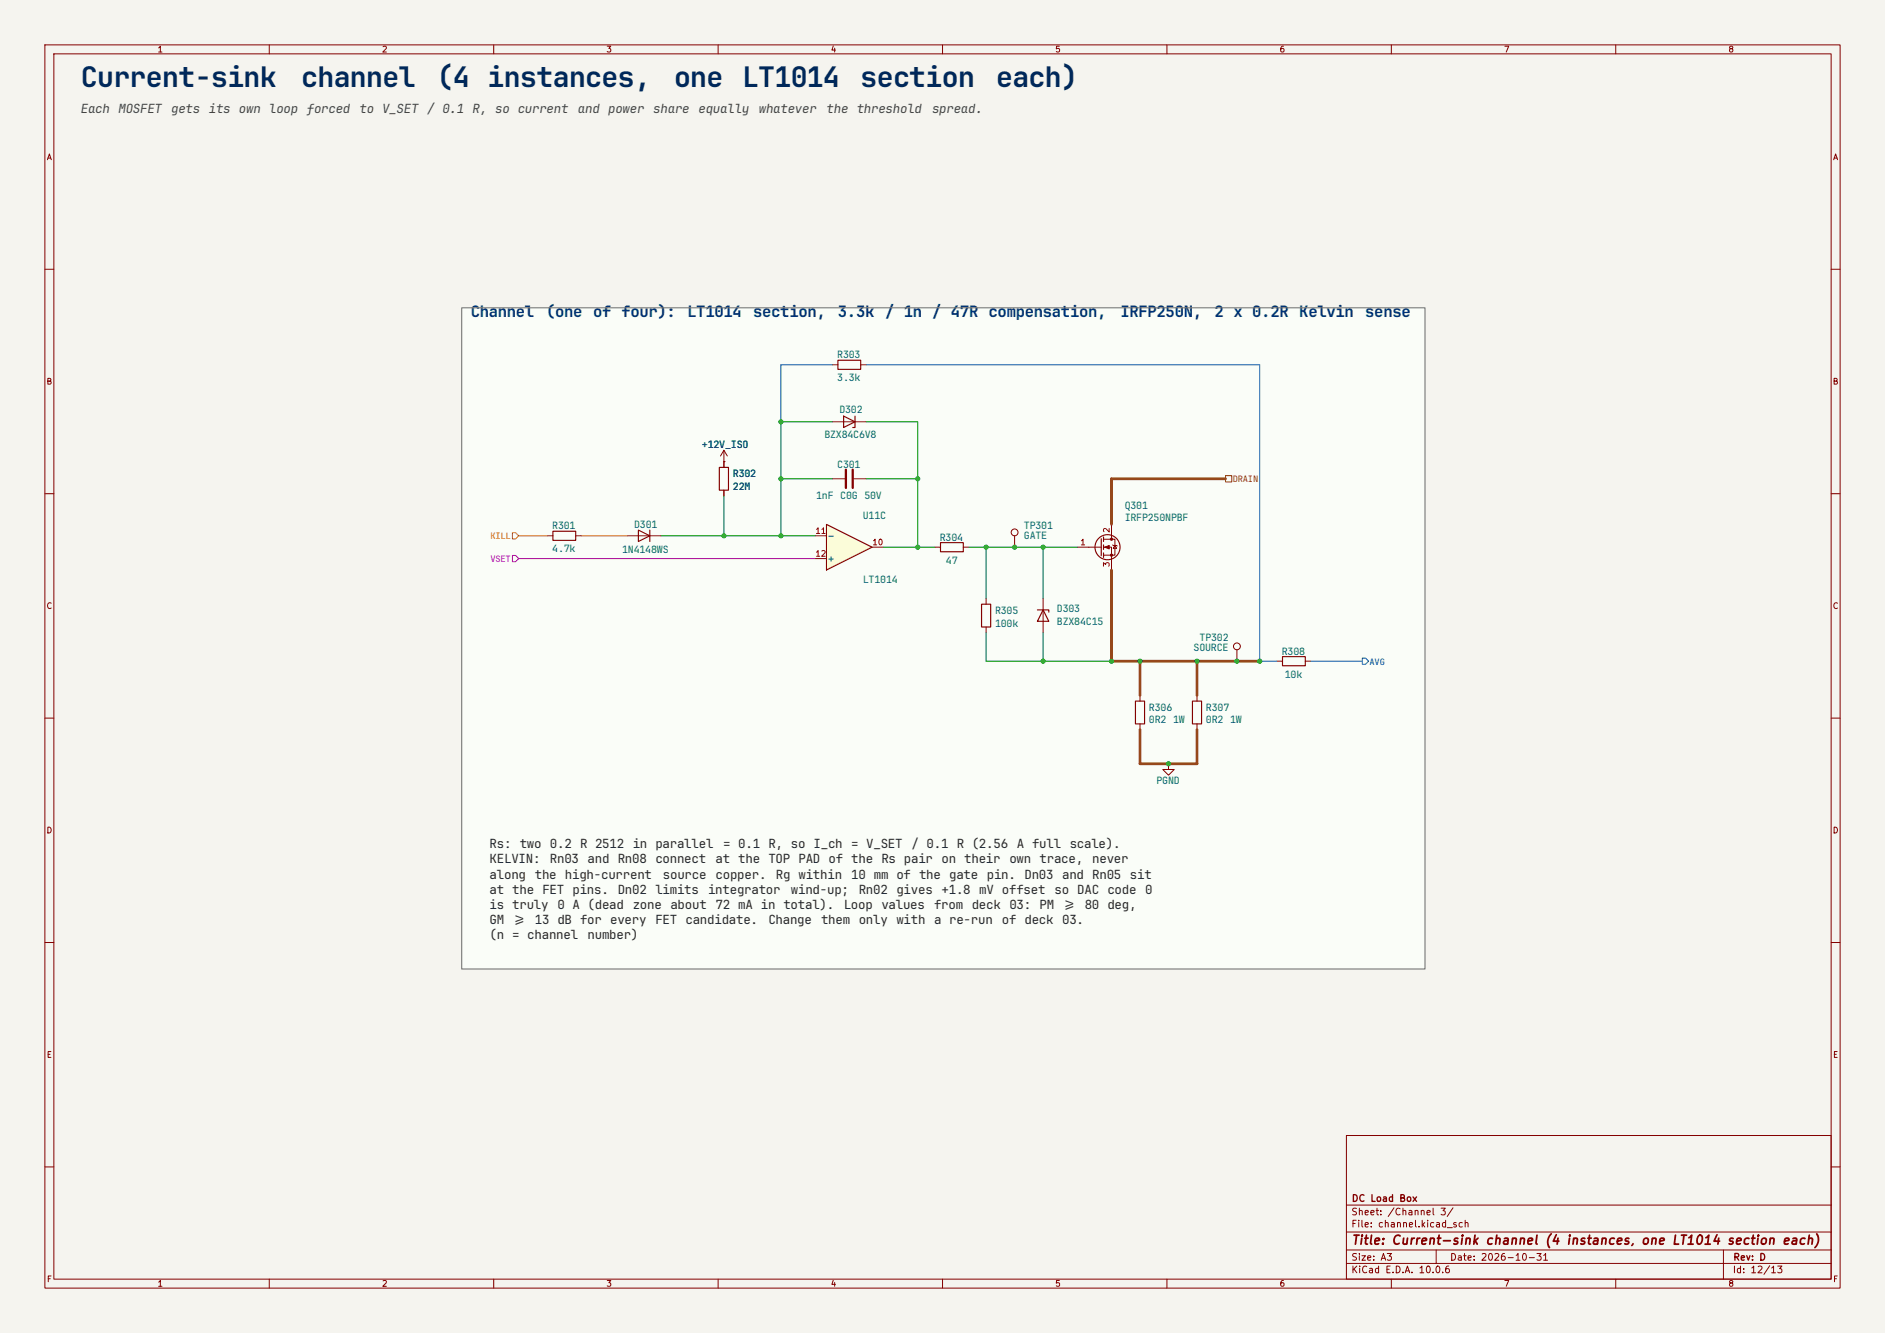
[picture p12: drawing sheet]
<svg xmlns="http://www.w3.org/2000/svg" width="420mm" height="297mm" viewBox="0 0 420 297" stroke-linecap="round" stroke-linejoin="round" font-family="sans-serif">
<path d="M0 0h420v297h-420z" fill="#f5f4ef" stroke="#f5f4ef" stroke-width=".22"/>
<g fill="none" stroke="#840000" stroke-width=".22">
<path d="M10 10h400v277h-400zM12 12h396v273h-396zM60 10v2M110 10v2M160 10v2M210 10v2M260 10v2M310 10v2M360 10v2M10 60h2M408 60h2M10 110h2"/>
<path d="M408 110h2M10 160h2M408 160h2M10 210h2M408 210h2M300 253h108v32h-108zM10 260h2M300 278.5h108M300 274.5h108M300 268.5h108M320 278.5v3M384 278.5v6.5"/>
<path d="M408 260h2M60 285v2M110 285v2M160 285v2M210 285v2M260 285v2M300 281.5h108M310 285v2M360 285v2"/>
</g>
<path d="M102.9 68.6h214.6v147.3h-214.6z" fill="#fafdf8"/>
<path d="M184.1 116.8l10.2 5.1-10.2 5.1z" fill="#ffffc2"/>
<g fill="none" stroke="#840000" stroke-width=".25">
<path d="M186.7 80.3h5.1v2h-5.1zM188 92.7l2.5 1.3-2.5 1.3zM190.5 92.7v2.6h-.5M123.2 118.4h5.1v2h-5.1zM142.2 118.1l2.6 1.3-2.6 1.3zM144.8 118.1v2.6M160.3 104.1h2v5.1h-2zM184.1 116.8l10.2 5.1-10.2 5.1zM245.9 119.6v1.1M209.5 120.9h5.1v2h-5.1zM218.7 134.6h2v5.1h-2zM231.1 135.9h2.6v.5"/>
<path d="M232.4 135.9l1.3 2.5h-2.6zM245.4 120v3.8M245.9 121.4v1M245.9 123.2v1M253 156.2h2v5.1h-2zM265.7 156.2h2v5.1h-2zM285.7 146.3h5.1v2h-5.1z"/>
<circle cx="246.8" cy="121.9" r="2.79"/>
</g>
<g fill="none" stroke="#840000" stroke-width=".22">
<path d="M185.4 94h7.6M185.4 81.3h1.3M191.8 81.3h1.2M121.9 119.4h1.3M128.3 119.4h1.2M139.7 119.4h7.6M161.3 102.9h.1M161.3 100.3l-.8 1.3M161.3 100.3l.8 1.3M161.3 100.3v3.8M161.3 109.2v1.3M181.6 119.4h2.5"/>
<path d="M185.4 106.7h2.8M190.2 106.7h2.8M226.1 119.4v2.5M247.6 116.8v3.3M181.6 124.5h2.5M194.3 121.9h2.5M208.3 121.9h1.2M214.6 121.9h1.3M219.7 133.4v1.2M219.7 139.7v1.3M232.4 133.4v7.6M240 121.9h5.4"/>
<path d="M245.9 120.1h2.5v3.6h-2.5M245.9 121.9h1.7v5.1M247.9 121.4l1 .3M248.4 121.5l.4 .7h-.8zM254 154.9v1.3M266.7 154.9v1.3M275.6 144.8v2.5M284.5 147.3h1.2M290.8 147.3h1.3M254 161.3v1.3M260.3 170.2v1.3h1.3l-1.3 1.2-1.2-1.2h1.2M260.3 170.2h.1"/>
<path d="M266.7 161.3v1.3"/>
<circle cx="226.1" cy="118.6" r=".76"/>
<circle cx="275.6" cy="144" r=".76"/>
</g>
<g fill="#840000" stroke="#840000" stroke-width=".22">
<path d="M246.1 121.9l1-.4v.8z"/>
<circle cx="247.6" cy="120.1" r=".25"/>
<circle cx="247.6" cy="123.7" r=".25"/>
</g>
<path d="M188.5 104.6v4.1M190 104.6v4.1" fill="none" stroke="#840000" stroke-width=".51"/>
<path d="M273 106h1.4v1.4h-1.4z" fill="none" stroke="#8c4600" stroke-width=".22"/>
<path d="M185.4 81.3h-11.4v12.7M193 81.3h87.7v66h3.8M292.1 147.3h11.4M303.5 146.6h.7l.7 .7-.7 .7h-.7z" fill="none" stroke="#0050c8" stroke-width=".22"/>
<path d="M114.2 118.7h.7l.7 .7-.7 .7h-.7zM115.6 119.4h6.3M129.5 119.4h10.2" fill="none" stroke="#dc6e00" stroke-width=".22"/>
<path d="M114.2 123.8h.7l.7 .7-.7 .7h-.7zM115.6 124.5h66" fill="none" stroke="#a0a" stroke-width=".22"/>
<path d="M185.4 94h-11.4v25.4M193 94h11.5v27.9M147.3 119.4h34.3M161.3 110.5v8.9M174 106.7h11.4M193 106.7h11.5M196.8 121.9h11.5M215.9 121.9h24.1M219.7 121.9v11.5M232.4 121.9v11.5M219.7 141v6.3h27.9M232.4 141v6.3" fill="none" stroke="#009600" stroke-width=".22"/>
<path d="M273 106.7h-25.4v10.1M247.6 127v20.3h33.1M254 147.3v7.6M266.7 147.3v7.6M254 162.6v7.6h12.7v-7.6" fill="none" stroke="#8c4600" stroke-width=".6"/>
<path d="M102.9 68.6h214.6v147.3h-214.6z" fill="none" stroke="#787878" stroke-width=".25"/>
<g fill="#009600" stroke="#009600" stroke-width=".22">
<circle cx="174" cy="119.4" r=".46"/>
<circle cx="161.3" cy="119.4" r=".46"/>
<circle cx="174" cy="94" r=".46"/>
<circle cx="174" cy="106.7" r=".46"/>
<circle cx="204.5" cy="106.7" r=".46"/>
<circle cx="204.5" cy="121.9" r=".46"/>
<circle cx="219.7" cy="121.9" r=".46"/>
<circle cx="232.4" cy="147.3" r=".46"/>
<circle cx="247.6" cy="147.3" r=".46"/>
<circle cx="254" cy="147.3" r=".46"/>
<circle cx="226.1" cy="121.9" r=".46"/>
<circle cx="232.4" cy="121.9" r=".46"/>
<circle cx="266.7" cy="147.3" r=".46"/>
<circle cx="275.6" cy="147.3" r=".46"/>
<circle cx="280.7" cy="147.3" r=".46"/>
<circle cx="260.3" cy="170.2" r=".46"/>
</g>
<g font-size="6.3" fill="#00285a">
<text x="18" y="19.5">Current-sink</text>
<text x="67.1" y="19.5">channel</text>
<text x="97.3" y="19.5">(4 instances,</text>
<text x="150.2" y="19.5">one LT1014</text>
<text x="191.7" y="19.5">section</text>
<text x="221.9" y="19.5">each)</text>
</g>
<g font-size="3.5" fill="#003278">
<text x="104.9" y="70.7">Channel</text>
<text x="121.7" y="70.7">(one of four):</text>
<text x="153.1" y="70.7">LT1014</text>
<text x="167.8" y="70.7">section,</text>
<text x="186.7" y="70.7">3.3k / 1n / 47R compensation,</text>
<text x="249.6" y="70.7">IRFP250N,</text>
<text x="270.6" y="70.7">2 x 0.2R Kelvin</text>
<text x="304.2" y="70.7">sense</text>
</g>
<g font-size="2.8" fill="#464646">
<text x="18" y="25.2">Each MOSFET</text>
<text x="38.1" y="25.2">gets its own loop forced</text>
<text x="80.1" y="25.2">to V_SET / 0.1 R, so current</text>
<text x="128.8" y="25.2">and power</text>
<text x="145.6" y="25.2">share</text>
<text x="155.6" y="25.2">equally</text>
<text x="169.1" y="25.2">whatever</text>
<text x="184.2" y="25.2">the threshold</text>
<text x="207.7" y="25.2">spread.</text>
</g>
<g font-size="2.8" fill="#282828">
<text x="109.1" y="189">Rs: two 0.2 R 2512 in parallel</text>
<text x="161.1" y="189">= 0.1 R, so I_ch = V_SET</text>
<text x="203.1" y="189">/ 0.1 R (2.56</text>
<text x="226.6" y="189">A full scale).</text>
<text x="109.1" y="192.4">KELVIN:</text>
<text x="109.1" y="195.7">along</text>
<text x="119.2" y="195.7">the high-current</text>
<text x="122.5" y="192.4">Rn03 and Rn08 connect</text>
<text x="147.7" y="195.7">source</text>
<text x="159.4" y="192.4">at the TOP PAD of the Rs pair on their</text>
<text x="159.4" y="195.7">copper.</text>
<text x="172.9" y="195.7">Rg within</text>
<text x="189.7" y="195.7">10 mm of the gate pin. Dn03 and Rn05 sit</text>
<text x="224.9" y="192.4">own trace,</text>
<text x="243.4" y="192.4">never</text>
<text x="109.1" y="199.1">at the FET pins.</text>
<text x="109.1" y="202.5">is truly</text>
<text x="124.2" y="202.5">0 A (dead</text>
<text x="137.6" y="199.1">Dn02 limits</text>
<text x="141" y="202.5">zone about</text>
<text x="157.8" y="199.1">integrator</text>
<text x="159.4" y="202.5">72 mA in total).</text>
<text x="176.2" y="199.1">wind-up;</text>
<text x="188" y="202.5">Loop values</text>
<text x="191.3" y="199.1">Rn02 gives</text>
<text x="208.1" y="202.5">from deck 03: PM &gt;= 80 deg,</text>
<text x="209.8" y="199.1">+1.8 mV offset</text>
<text x="235" y="199.1">so DAC code 0</text>
<text x="109.1" y="205.8">GM &gt;= 13 dB for every</text>
<text x="109.1" y="209.2">(n = channel</text>
<text x="130.9" y="209.2">number)</text>
<text x="146" y="205.8">FET candidate.</text>
<text x="171.2" y="205.8">Change</text>
<text x="182.9" y="205.8">them only with a re-run</text>
<text x="223.2" y="205.8">of deck 03.</text>
</g>
<g font-size="2.2" fill="#006464">
<text x="186.5" y="79.8">R303</text>
<text x="186.5" y="84.9">3.3k</text>
<text x="187" y="92">D302</text>
<text x="156.4" y="99.9">+12V_ISO</text>
<text x="183.7" y="97.6">BZX84C6V8</text>
<text x="163.3" y="106.3">R302</text>
<text x="186.5" y="104.3">C301</text>
<text x="163.3" y="109.1">22M</text>
<text x="181.8" y="111.2">1nF C0G 50V</text>
<text x="250.6" y="113.4">Q301</text>
<text x="123" y="117.9">R301</text>
<text x="141.3" y="117.7">D301</text>
<text x="192.2" y="115.5">U11C</text>
<text x="228.1" y="117.9">TP301</text>
<text x="250.6" y="116.2">IRFP250NPBF</text>
<text x="123" y="123">4.7k</text>
<text x="138.6" y="123.3">1N4148WS</text>
<text x="209.4" y="120.5">R304</text>
<text x="210.7" y="125.6">47</text>
<text x="228.1" y="120.1">GATE</text>
<text x="192.3" y="129.9">LT1014</text>
<text x="221.7" y="136.8">R305</text>
<text x="235.5" y="136.5">D303</text>
<text x="221.7" y="139.6">100k</text>
<text x="235.5" y="139.3">BZX84C15</text>
<text x="267.3" y="142.9">TP302</text>
<text x="265.9" y="145.1">SOURCE</text>
<text x="285.6" y="145.9">R308</text>
<text x="286.3" y="151">10k</text>
<text x="256" y="158.4">R306</text>
<text x="256" y="161.2">0R2 1W</text>
<text x="268.7" y="158.4">R307</text>
<text x="268.7" y="161.2">0R2 1W</text>
<text x="257.7" y="174.7">PGND</text>
</g>
<text font-size="2" fill="#840000" x="301" y="277.8">Title: Current-sink channel (4 instances, one LT1014 section each)</text>
<text font-size="1.9" fill="#8c4600" x="274.7" y="107.5">DRAIN</text>
<text font-size="1.9" fill="#dc6e00" x="109.3" y="120.2">KILL</text>
<text font-size="1.9" fill="#a0a" x="109.3" y="125.3">VSET</text>
<text font-size="1.9" fill="#0050c8" x="305.1" y="148.1">AVG</text>
<g font-size="1.5" fill="#840000">
<text x="301" y="268.1">DC Load Box</text>
<text x="300.9" y="273.8">File: channel.kicad_sch</text>
<text x="300.9" y="271.1">Sheet: /Channel 3/</text>
<text x="300.9" y="281.2">Size: A3</text>
<text x="322.9" y="281.2">Date: 2026-10-31</text>
<text x="386" y="281.2">Rev: D</text>
<text x="300.9" y="284">KiCad E.D.A. 10.0.6</text>
<text x="385.9" y="284">Id: 12/13</text>
</g>
<g font-size="1.3" fill="#840000">
<text x="35" y="12">1</text>
<text x="85" y="12">2</text>
<text x="135" y="12">3</text>
<text x="185" y="12">4</text>
<text x="235" y="12">5</text>
<text x="285" y="12">6</text>
<text x="335" y="12">7</text>
<text x="385" y="12">8</text>
<text x="10.3" y="36">A</text>
<text x="408.3" y="36">A</text>
<text x="10.2" y="86">B</text>
<text x="408.2" y="86">B</text>
<text x="10.2" y="136">C</text>
<text x="408.2" y="136">C</text>
<text x="10.2" y="186">D</text>
<text x="408.2" y="186">D</text>
<text x="10.3" y="236">E</text>
<text x="408.3" y="236">E</text>
<text x="10.3" y="286">F</text>
<text x="35" y="287">1</text>
<text x="85" y="287">2</text>
<text x="135" y="287">3</text>
<text x="185" y="287">4</text>
<text x="235" y="287">5</text>
<text x="285" y="287">6</text>
<text x="335" y="287">7</text>
<text x="385" y="287">8</text>
<text x="408.3" y="286">F</text>
</g>
<g font-size="1.3" fill="#a90000">
<text x="181.5" y="119.2">11</text>
<text x="247.5" y="118.8" transform="rotate(-90 247.5 118.8)">2</text>
<text x="181.5" y="124.3">12</text>
<text x="194.2" y="121.8">10</text>
<text x="240.6" y="121.8">1</text>
<text x="247.5" y="126.5" transform="rotate(-90 247.5 126.5)">3</text>
</g>
<g font-size="1.3" fill="#006464">
<text x="184.3" y="120.3">-</text>
<text x="184.3" y="125.4">+</text>
</g>
</svg>
